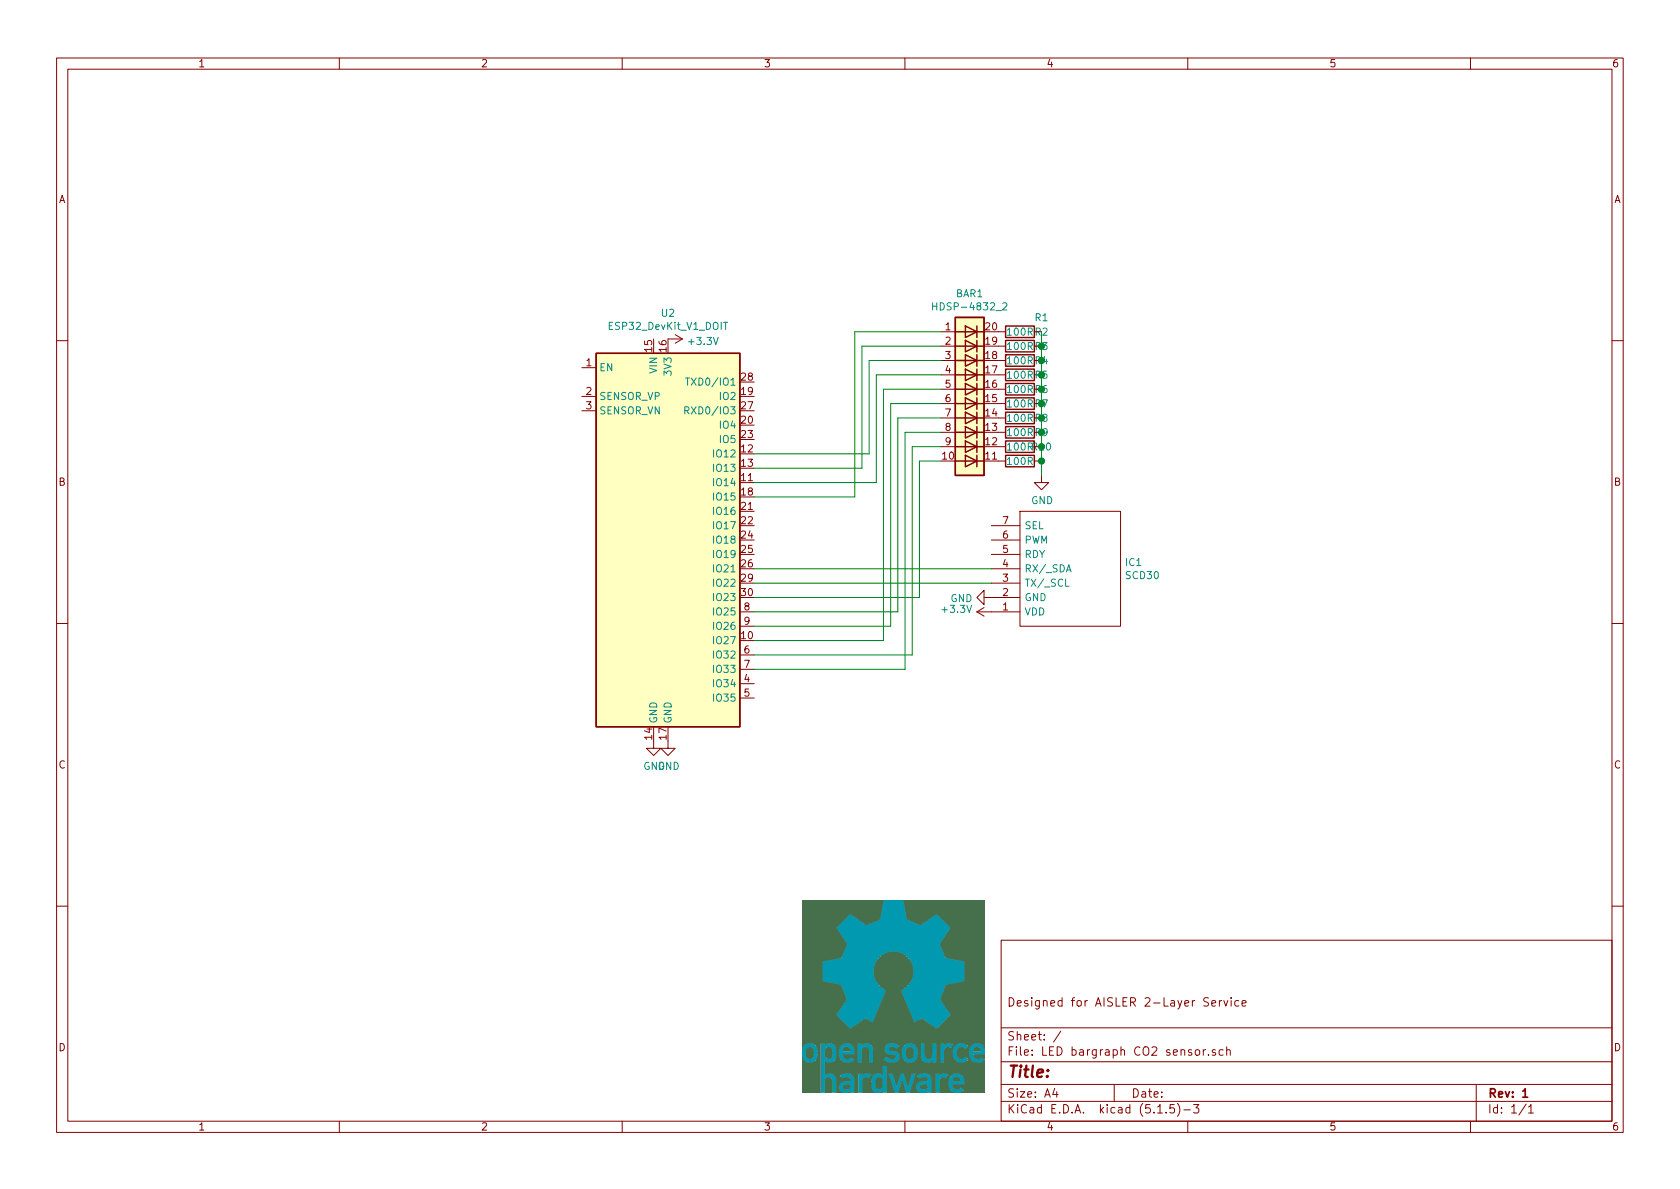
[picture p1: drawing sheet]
EESchema Schematic File Version 4
EELAYER 30 0
EELAYER END
$Descr A4 11693 8268
encoding utf-8
Sheet 1 1
Title ""
Date ""
Rev "1"
Comp ""
Comment1 "Designed for AISLER 2-Layer Service"
Comment2 ""
Comment3 ""
Comment4 ""
$EndDescr
$Comp
L SamacSys_Parts:SCD30 IC1
U 1 1
P 6900 3650
F 0 "IC1" H 7828 3396 50  0000 L CNN
F 1 "SCD30" H 7828 3305 50  0000 L CNN
F 2 "SamacSys_Parts:SCD30" H 7850 3750 50  0001 L CNN
F 3 "" H 7850 3650 50  0001 L CNN
F 4 "SENSIRION - SCD30 - GAS SENSOR, CO2, 0.075A/5.5V, 40000PPM" H 7850 3550 50  0001 L CNN "Description"
F 5 "7" H 7850 3450 50  0001 L CNN "Height"
F 6 "403-SCD30" H 7850 3350 50  0001 L CNN "Mouser Part Number"
F 7 "https://www.mouser.co.uk/ProductDetail/Sensirion/SCD30?qs=rrS6PyfT74fdywu4FxpYjQ%3D%3D" H 7850 3250 50  0001 L CNN "Mouser Price/Stock"
F 8 "Sensirion" H 7850 3150 50  0001 L CNN "Manufacturer_Name"
F 9 "SCD30" H 7850 3050 50  0001 L CNN "Manufacturer_Part_Number"
	1    6900 3650
	1    0    0    -1  
$EndComp
$Comp
L LED:HDSP-4832_2 BAR1
U 1 1
P 6750 2700
F 0 "BAR1" H 6750 3367 50  0000 C CNN
F 1 "HDSP-4832_2" H 6750 3276 50  0000 C CNN
F 2 "Display:HDSP-4832" H 6750 1900 50  0001 C CNN
F 3 "https://docs.broadcom.com/docs/AV02-1798EN" H 4750 2900 50  0001 C CNN
	1    6750 2700
	1    0    0    -1  
$EndComp
$Comp
L power:GND #PWR0101
U 1 1
P 6900 4150
F 0 "#PWR0101" H 6900 3900 50  0001 C CNN
F 1 "GND" V 6905 4022 50  0000 R CNN
F 2 "" H 6900 4150 50  0001 C CNN
F 3 "" H 6900 4150 50  0001 C CNN
	1    6900 4150
	0    1    1    0   
$EndComp
$Comp
L power:+3.3V #PWR0102
U 1 1
P 6900 4250
F 0 "#PWR0102" H 6900 4100 50  0001 C CNN
F 1 "+3.3V" V 6915 4378 50  0000 L CNN
F 2 "" H 6900 4250 50  0001 C CNN
F 3 "" H 6900 4250 50  0001 C CNN
	1    6900 4250
	0    -1   -1   0   
$EndComp
$Comp
L power:GND #PWR0103
U 1 1
P 7250 3300
F 0 "#PWR0103" H 7250 3050 50  0001 C CNN
F 1 "GND" H 7255 3127 50  0000 C CNN
F 2 "" H 7250 3300 50  0001 C CNN
F 3 "" H 7250 3300 50  0001 C CNN
	1    7250 3300
	1    0    0    -1  
$EndComp
$Comp
L Device:R R1
U 1 1
P 7100 2300
F 0 "R1" V 7000 2450 50  0000 C CNN
F 1 "100R" V 7100 2300 50  0000 C CNN
F 2 "Resistor_SMD:R_0805_2012Metric_Pad1.15x1.40mm_HandSolder" V 7030 2300 50  0001 C CNN
F 3 "~" H 7100 2300 50  0001 C CNN
	1    7100 2300
	0    1    1    0   
$EndComp
$Comp
L Device:R R2
U 1 1
P 7100 2400
F 0 "R2" V 7000 2550 50  0000 C CNN
F 1 "100R" V 7100 2400 50  0000 C CNN
F 2 "Resistor_SMD:R_0805_2012Metric_Pad1.15x1.40mm_HandSolder" V 7030 2400 50  0001 C CNN
F 3 "~" H 7100 2400 50  0001 C CNN
	1    7100 2400
	0    1    1    0   
$EndComp
$Comp
L Device:R R3
U 1 1
P 7100 2500
F 0 "R3" V 7000 2650 50  0000 C CNN
F 1 "100R" V 7100 2500 50  0000 C CNN
F 2 "Resistor_SMD:R_0805_2012Metric_Pad1.15x1.40mm_HandSolder" V 7030 2500 50  0001 C CNN
F 3 "~" H 7100 2500 50  0001 C CNN
	1    7100 2500
	0    1    1    0   
$EndComp
$Comp
L Device:R R4
U 1 1
P 7100 2600
F 0 "R4" V 7000 2750 50  0000 C CNN
F 1 "100R" V 7100 2600 50  0000 C CNN
F 2 "Resistor_SMD:R_0805_2012Metric_Pad1.15x1.40mm_HandSolder" V 7030 2600 50  0001 C CNN
F 3 "~" H 7100 2600 50  0001 C CNN
	1    7100 2600
	0    1    1    0   
$EndComp
$Comp
L Device:R R5
U 1 1
P 7100 2700
F 0 "R5" V 7000 2850 50  0000 C CNN
F 1 "100R" V 7100 2700 50  0000 C CNN
F 2 "Resistor_SMD:R_0805_2012Metric_Pad1.15x1.40mm_HandSolder" V 7030 2700 50  0001 C CNN
F 3 "~" H 7100 2700 50  0001 C CNN
	1    7100 2700
	0    1    1    0   
$EndComp
$Comp
L Device:R R6
U 1 1
P 7100 2800
F 0 "R6" V 7000 2950 50  0000 C CNN
F 1 "100R" V 7100 2800 50  0000 C CNN
F 2 "Resistor_SMD:R_0805_2012Metric_Pad1.15x1.40mm_HandSolder" V 7030 2800 50  0001 C CNN
F 3 "~" H 7100 2800 50  0001 C CNN
	1    7100 2800
	0    1    1    0   
$EndComp
$Comp
L Device:R R7
U 1 1
P 7100 2900
F 0 "R7" V 7000 3050 50  0000 C CNN
F 1 "100R" V 7100 2900 50  0000 C CNN
F 2 "Resistor_SMD:R_0805_2012Metric_Pad1.15x1.40mm_HandSolder" V 7030 2900 50  0001 C CNN
F 3 "~" H 7100 2900 50  0001 C CNN
	1    7100 2900
	0    1    1    0   
$EndComp
$Comp
L Device:R R8
U 1 1
P 7100 3000
F 0 "R8" V 7000 3150 50  0000 C CNN
F 1 "100R" V 7100 3000 50  0000 C CNN
F 2 "Resistor_SMD:R_0805_2012Metric_Pad1.15x1.40mm_HandSolder" V 7030 3000 50  0001 C CNN
F 3 "~" H 7100 3000 50  0001 C CNN
	1    7100 3000
	0    1    1    0   
$EndComp
$Comp
L Device:R R9
U 1 1
P 7100 3100
F 0 "R9" V 7000 3250 50  0000 C CNN
F 1 "100R" V 7100 3100 50  0000 C CNN
F 2 "Resistor_SMD:R_0805_2012Metric_Pad1.15x1.40mm_HandSolder" V 7030 3100 50  0001 C CNN
F 3 "~" H 7100 3100 50  0001 C CNN
	1    7100 3100
	0    1    1    0   
$EndComp
$Comp
L Device:R R10
U 1 1
P 7100 3200
F 0 "R10" V 7000 3350 50  0000 C CNN
F 1 "100R" V 7100 3200 50  0000 C CNN
F 2 "Resistor_SMD:R_0805_2012Metric_Pad1.15x1.40mm_HandSolder" V 7030 3200 50  0001 C CNN
F 3 "~" H 7100 3200 50  0001 C CNN
	1    7100 3200
	0    1    1    0   
$EndComp
Wire Wire Line
	7250 3200 7250 3100
Connection ~ 7250 2400
Wire Wire Line
	7250 2400 7250 2300
Connection ~ 7250 2500
Wire Wire Line
	7250 2500 7250 2400
Connection ~ 7250 2600
Wire Wire Line
	7250 2600 7250 2500
Connection ~ 7250 2700
Wire Wire Line
	7250 2700 7250 2600
Connection ~ 7250 2800
Wire Wire Line
	7250 2800 7250 2700
Connection ~ 7250 2900
Wire Wire Line
	7250 2900 7250 2800
Connection ~ 7250 3000
Wire Wire Line
	7250 3000 7250 2900
Connection ~ 7250 3100
Wire Wire Line
	7250 3100 7250 3000
Wire Wire Line
	7250 3200 7250 3300
Connection ~ 7250 3200
$Comp
L power:+3.3V #PWR0104
U 1 1
P 4650 2350
F 0 "#PWR0104" H 4650 2200 50  0001 C CNN
F 1 "+3.3V" V 4665 2478 50  0000 L CNN
F 2 "" H 4650 2350 50  0001 C CNN
F 3 "" H 4650 2350 50  0001 C CNN
	1    4650 2350
	0    1    1    0   
$EndComp
$Comp
L power:GND #PWR0105
U 1 1
P 4650 5150
F 0 "#PWR0105" H 4650 4900 50  0001 C CNN
F 1 "GND" H 4655 4977 50  0000 C CNN
F 2 "" H 4650 5150 50  0001 C CNN
F 3 "" H 4650 5150 50  0001 C CNN
	1    4650 5150
	1    0    0    -1  
$EndComp
$Comp
L esp32_devkit_v1_doit:ESP32_DevKit_V1_DOIT U2
U 1 1
P 4650 3750
F 0 "U2" H 4650 5331 50  0000 C CNN
F 1 "ESP32_DevKit_V1_DOIT" H 4650 5240 50  0000 C CNN
F 2 "esp32_devkit_v1_doit:esp32_devkit_v1_doit" H 4200 5100 50  0001 C CNN
F 3 "https://aliexpress.com/item/32864722159.html" H 4200 5100 50  0001 C CNN
	1    4650 3750
	1    0    0    -1  
$EndComp
$Comp
L power:GND #PWR0106
U 1 1
P 4550 5150
F 0 "#PWR0106" H 4550 4900 50  0001 C CNN
F 1 "GND" H 4555 4977 50  0000 C CNN
F 2 "" H 4550 5150 50  0001 C CNN
F 3 "" H 4550 5150 50  0001 C CNN
	1    4550 5150
	1    0    0    -1  
$EndComp
Wire Wire Line
	5250 4050 6900 4050
Wire Wire Line
	5250 3950 6900 3950
Wire Wire Line
	5250 4150 6400 4150
Wire Wire Line
	6400 4150 6400 3200
Wire Wire Line
	6400 3200 6550 3200
Wire Wire Line
	6550 3100 6350 3100
Wire Wire Line
	6350 3100 6350 4550
Wire Wire Line
	6350 4550 5250 4550
Wire Wire Line
	6550 3000 6300 3000
Wire Wire Line
	6300 3000 6300 4650
Wire Wire Line
	6300 4650 5250 4650
Wire Wire Line
	6550 2900 6250 2900
Wire Wire Line
	6250 2900 6250 4250
Wire Wire Line
	6250 4250 5250 4250
Wire Wire Line
	6550 2800 6200 2800
Wire Wire Line
	6200 2800 6200 4350
Wire Wire Line
	6200 4350 5250 4350
Wire Wire Line
	6550 2700 6150 2700
Wire Wire Line
	6150 2700 6150 4450
Wire Wire Line
	6150 4450 5250 4450
Wire Wire Line
	6550 2600 6100 2600
Wire Wire Line
	6100 2600 6100 3350
Wire Wire Line
	6100 3350 5250 3350
Wire Wire Line
	6550 2500 6050 2500
Wire Wire Line
	6050 2500 6050 3150
Wire Wire Line
	6050 3150 5250 3150
Wire Wire Line
	6550 2400 6000 2400
Wire Wire Line
	6000 2400 6000 3250
Wire Wire Line
	6000 3250 5250 3250
Wire Wire Line
	6550 2300 5950 2300
Wire Wire Line
	5950 2300 5950 3450
Wire Wire Line
	5950 3450 5250 3450
$EndSCHEMATC
